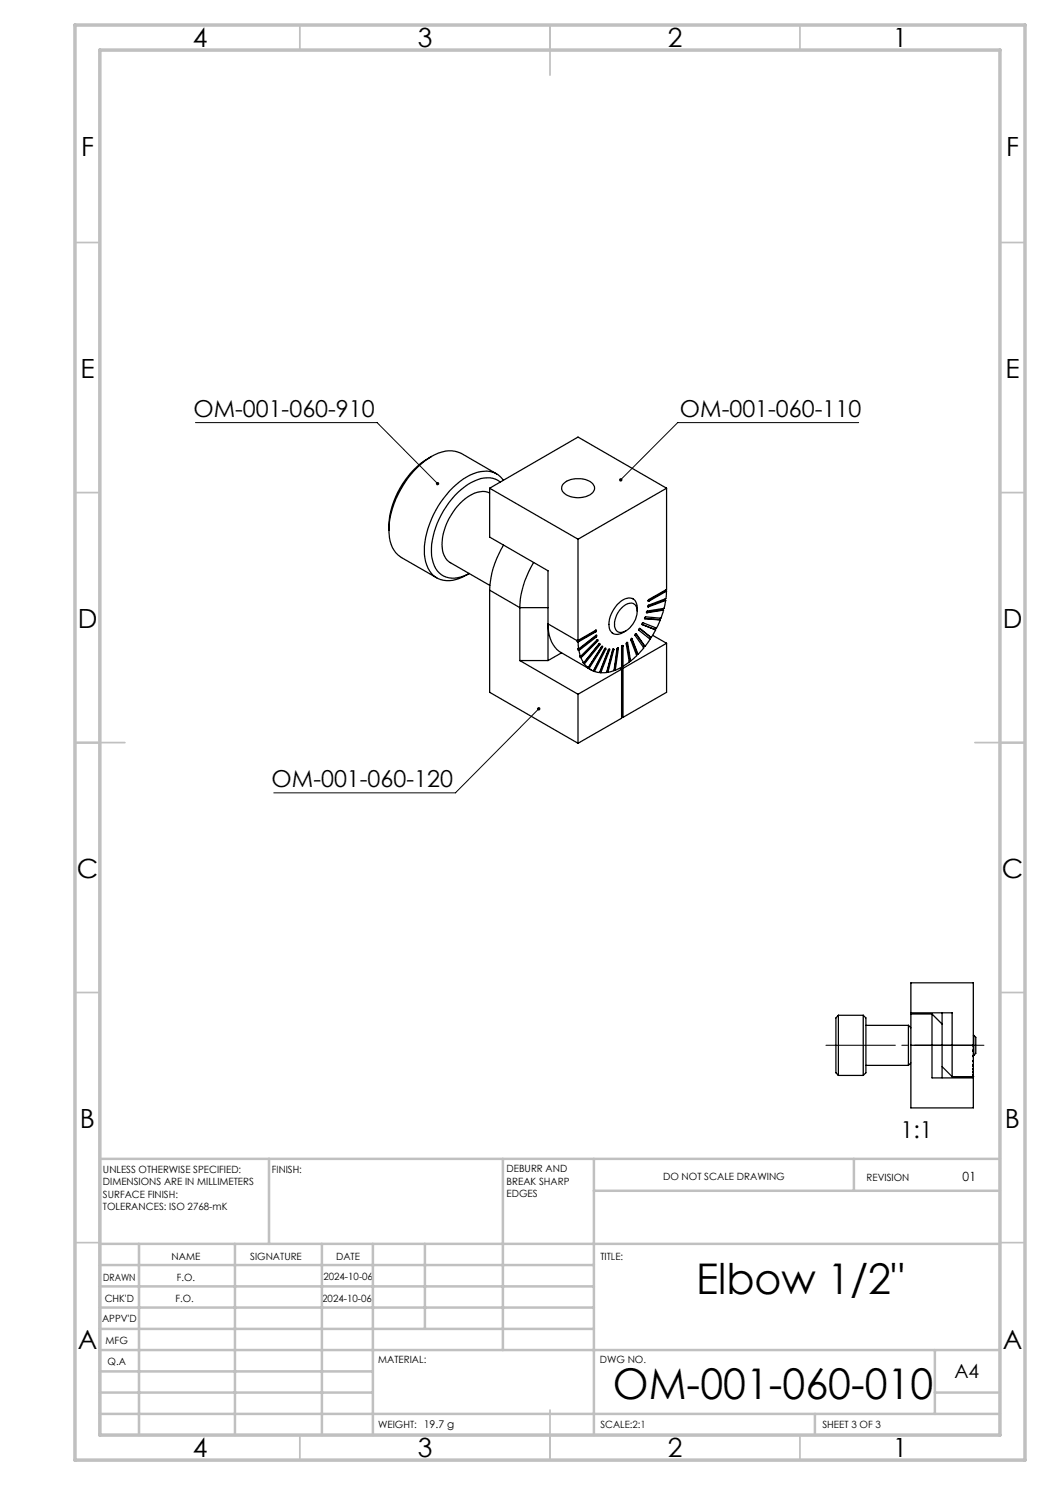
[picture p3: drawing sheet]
<svg xmlns="http://www.w3.org/2000/svg" width="210mm" height="297mm" viewBox="0 0 210 297" stroke-linecap="round" stroke-linejoin="round" font-family="sans-serif">
<g fill="none" stroke="#000" stroke-width=".25">
<path d="M86.3 91.3a17 17 0 0 0-8.5 14.7M97.9 98.6a5 5 0 0 0-5.3 1.5 12 12 0 0 0-4.1 10l.4 1.1a2.71 2.71 0 0 0 1.2 1.3l7.9 4.6M97.9 97.6v9.8l11.7 6.8v17.9M97.9 97.6l17.7 10.2M97.9 97.6l17.7-10.2 17.7 10.2M99.3 94.8l-7-4.1a6 6 0 0 0-6 .6 18.9 18.9 0 0 0-8.5 14.7M100.7 96.1a4.4 4.4 0 0 0-5.3-1.6 16.3 16.3 0 0 0-9.1 9.4 13.2 13.2 0 0 0-1 9.1 4.6 4.6 0 0 0 6.6 2.7l1.9-1a5 5 0 0 1-6-.1 7.3 7.3 0 0 1-1.3-6.5 17.4 17.4 0 0 1 7.7-11.6 5.1 5.1 0 0 1 5.8-.1M112.7 96.8a4.8 4.8 0 0 1 5.9 0 1.39 1.39 0 0 1-.6 2.2 4.8 4.8 0 0 1-5.3-.5 1.23 1.23 0 0 1 0-1.7zM133.3 97.6v20.3l-3.5 2a.18 .18 0 0 0-.2 .2 .18 .18 0 0 0 .2 .2M133.3 97.6l-17.7 10.2M77.8 106a5.9 5.9 0 0 0 2.5 5.5l7 4.1M97.9 118l6.1 3.5"/>
<path d="M97.9 118v20.5l17.7 10.2M100.7 109a18.4 18.4 0 0 0-2.8 9M106.7 112.5a18.3 18.3 0 0 0-2.7 9M115.6 107.8v20.3M126.5 119.7l.1 .1M133 120l.1 .1M133 120l-3.5 1.3 .1 .1M133 119.8v.2M133.2 118v.1M133.2 118.1l.1 .1M133.2 118.1l-3.6 2.1 .2 .1M133.3 118.2l-.1 1.5-3.5 1.3-.2 .2 .1 .2"/>
<path d="M133.3 118.2l-3.5 2.1M104 121.5v10.6M104 132.1l11.6 6.7M104 121.5h5.6M104 132.1h5.6M112.3 130.6l-2.7 1.5M115.5 128.2l-5.9-3.4a6.2 6.2 0 0 0 2.6 5.7l6 3.5M115.5 128.2v.1M115.5 128.3l.1 .1M115.6 128.4l.1 1.4M115.6 138.8v9.9M115.6 128.1l-.1-.1v.2"/>
<path d="M115.6 130l.2 .1M115.7 129.8l-.1-.1v.3M115.8 130.1l.3 1.2M116.1 131.5h.1M116.1 131.3l-.1-.1 .1 .3M116.2 131.5l.5 1.1M116.7 132.6l-.1-.1 .1 .2M116.7 132.7l.2 .1M117.8 133.7l.9 .5M118.7 134.2h.1M118.7 134.2l.2 .1M119 126.3l-3.5 2"/>
<path d="M119 126.3l.2 .1M119.1 127.3l-3.5 2.7M119.1 127.3l.2 .1M119.2 126l.1 .1-.1 .3M119.2 126l-.2 .3M119.2 126.4l-3.6 2M119.2 126l-3.6 2.1M119.2 127.1l-.1 .2M119.3 127.4v-.4l-3.6 2.8M119.3 127.4l-3.5 2.7M119.4 128.2l-3.3 3.3M119.4 128.2h.1"/>
<path d="M119.5 127.9l-.1 .3M119.5 128.2l.1-.3-3.5 3.4M119.5 128.2l-3.3 3.3M119.8 128.9l-3.1 3.8M119.8 128.9l.1 .1M119.9 128.7l-.1 .2M119.9 129v-.3l-3.2 3.9M119.9 134.5h.1M119.9 129l-3 3.8M120 134.5h.2M120.3 129.4l-2.6 4.2-.2-.1 .3 .2M120.3 129.4l.2 .1"/>
<path d="M120.4 129.3l-.1 .1M120.5 129.5v-.2h-.1l-2.8 4.3-.7-.8M120.5 129.5l-2.7 4.2M121 129.8l.1 .1M121 129.8l-2.3 4.4M121 129.6v.2M121.1 129.9l.1-.3h-.2l-2.3 4.6M121.1 129.9l-2.2 4.4M121.4 134.4h-.1M121.4 134.4l.2 .1M121.8 129.9l-1.8 4.6M121.8 129.9l.1 .1"/>
<path d="M121.8 129.8v.1M121.9 130v-.2l-.2 .2-1.8 4.5-1-.2M121.9 130l-1.7 4.5M122.4 126.6l.2 .1M122.6 129.9l-1.2 4.5M122.6 129.9h.2M122.7 129.8l-.1 .1M122.8 129.9l-.2-.1-.1 .2-1.2 4.5h-1.1M122.8 129.9l-1.2 4.6M122.9 133.9l-.1 .1M122.9 133.9l.1 .1M123.5 129.5v.1"/>
<path d="M123.5 129.6l-.6 4.3M123.5 129.6h.2M123.7 129.6l-.1-.1-.2 .2-.6 4.4-1.2 .4M123.7 129.6l-.7 4.4M124.3 133.8v9.8l-8.7 5.1M124.3 133.8l-8.7 5M124.5 133.2l-.2 .1M124.5 133.2l.1 .1M124.5 133.6v9.8M124.5 133.6l-.3 .2h.1M124.5 133.6l.1 .1M124.5 121.4a1.8 1.8 0 0 1 2.6-.4 3.7 3.7 0 0 1-.8 4.2 2.41 2.41 0 0 1-2.7 1.2 2.27 2.27 0 0 1-.4-2.9l.4-.9z"/>
<path d="M124.6 129.2a.17 .17 0 0 0-.2-.1 .17 .17 0 0 0-.1 .3v4l-1.3 .6M124.6 129.2v4.1M124.6 133.7v9.8M124.6 129.2l-.1-.1v4.1M125.5 128.5h-.2l-.1 .3 .7 3.6-1.3 .9M125.5 128.5l.6 3.7M125.5 128.5h-.1l.6 3.6M126 132.1l-.2 .2M126 132.1l.1 .1M126.3 127.7l1.2 3.1M126.3 127.7h.1M126.4 127.7l-.3 .2 1.3 3.2-1.3 1.1"/>
<path d="M126.4 127.7l1.2 3.1M127.1 126.7l1.8 2.5M127.2 126.7h.1M127.2 126.7l-.2 .3 1.8 2.6-1.2 1.2M127.2 126.7l1.8 2.6M127.5 130.8l-.2 .1M127.5 122.2a2.1 2.1 0 0 0-1.3-2.6 4.1 4.1 0 0 0-3.7 2.7 4 4 0 0 0-.3 4.1 1.72 1.72 0 0 0 2.4 .1l.6-.3M127.5 130.8h.1M127.9 125.7l2.2 1.7M128 125.7h.1M128 125.7h-.2l-.1 .3 2.3 1.8-1 1.5M128 125.7l2.2 1.8"/>
<path d="M128.4 124.9l2.7 1.1M128.4 124.9l2.6 1M128.9 129.2l-.2 .3M128.9 129.2l.1 .1M128.9 123.7l3 .2M128.9 123.7l.1 .1M129 123.8l3 .2M129.3 122.5l.1 .1M130.1 127.4l-.2 .4M130.1 127.4l.1 .1M130.5 127.1l2.8 1.6M131 125.9l.1 .1"/>
<path d="M131.1 126l-.9 1.5M131.2 125.6l-.2 .3M131.9 123.9l.1 .1M132 123.6l-.1 .3M132 124l-.7 1.6-2.7-1h-.2v.3M132.6 122h.1M132.6 122l-3.3 .4M132.6 121.7v.3M132.7 122l-.5 1.6-3.1-.2-.2 .2 .1 .2M132.7 122l-3.3 .6M133.1 120.1l-.3 1.6-3.3 .5a.19 .19 0 0 0-.2 .1 .19 .19 0 0 0 .1 .3M133.1 120.1l-3.5 1.3"/>
<path d="M133.3 128.7v9.8l-8.7 5M133.3 128.7l-8.7 5M124.5 143.4l-.2 .1M124.5 143.4l.1 .1M167.7 203.1v12M167.7 203.1l-.5 .5v11l.5 .5M167.7 203.1h4.9M167.7 215.1h4.9M172.6 203.1l.6 .5v11l-.6 .5M172.6 203.1v12M173.2 205.1h8.5M173.2 213.1h8.5"/>
<path d="M181.7 205.1v8M181.7 205.1l.5 .5M182.2 212.6l-.5 .5M182.2 209.1h12.4M186.4 202.8h-4.2v6.3M186.4 202.8v12.8h8.3v6h-12.5v-12.5M186.4 202.8l2 2M188.4 213.3l2 2M188.4 202.6v13M194.6 215.3h.1M194.6 209.1l.1 .1M194.7 210h-.1l.1 .3"/>
<path d="M194.7 210.3v.8M194.7 211.1h-.1l.1 .2M194.7 211.3v.8M194.7 212.1h-.1l.1 .2M194.7 212.3v.7M194.7 213h-.1l.1 .2M194.7 213.2v.6M194.7 213.8h-.1l.1 .1M194.7 213.9v.5M194.7 214.4h-.1l.1 .1M194.7 214.5v.4M194.7 214.9h-.1l.1 .1"/>
<path d="M194.7 215v.2M194.7 215.2v.1h-4.3M194.7 209v-12.4h-12.5v6h8.2v12.7M194.7 209.2v.8M194.7 209v.2M194.7 207.1h.1M194.7 211.1h.1M194.7 210v.3M194.7 211.1v.2M194.7 212.1v.2M194.7 213v.2M194.7 213.8v.1"/>
<path d="M194.7 214.4v.1M194.7 214.9v.1M194.7 215.2h.1M194.7 209l-.1 .1M194.7 215.2h-.1h.1M194.8 207.1v4M194.8 207.1l.4 .4v3.2l-.4 .4"/>
</g>
<path d="M196.8 209.1h-31.6" fill="none" stroke="#000" stroke-width=".2" stroke-dasharray="15.2 1.3 1.3 1.3" stroke-dashoffset="1.3"/>
<path d="M39.1 84.5h36.3l12.1 12.2M171.7 84.5h-36.2l-11.4 11.5M107.7 141.8l-16.6 16.8h-36.3" fill="none" stroke="#000" stroke-width=".2"/>
<g fill="none" stroke="#c0c0c0" stroke-width=".35">
<path d="M60 5v5M110 5v10M160 5v5M15 48.5h5M200 48.5h5M15 98.5h5M200 98.5h5M15 148.5h10M195 148.5h10M15 198.5h5M200 198.5h5M15 248.5h5"/>
<path d="M200 248.5h5M60 287v5M110 282v10M160 287v5"/>
</g>
<g fill="none" stroke="#c0c0c0" stroke-width=".5">
<path d="M53.8 231.8v17M100.6 231.8v38.2M118.8 231.8v55.2M118.8 238.2h81.2M170.8 231.8v6.4M200 231.8h-180v55.2M20 248.8h180M20 257.3h98.8M20 253h98.8M27.8 248.8v38.2M47 248.8v38.2M64.4 248.8v38.2"/>
<path d="M74.6 248.8v38.2M85 248.8v17M20 265.8h98.8M20 261.5h98.8M20 278.5h54.6M20 274.3h54.6M20 270h180M187 278.5h13M187 270v12.8M20 282.8h180M163 282.8v4.2"/>
</g>
<path d="M15 5h190v287h-190zM20 10h180v277h-180z" fill="none" stroke="#c0c0c0" stroke-width=".7"/>
<path d="M123.9 95.7v.5l.2-.2-.2 .2a.34 .34 0 0 0 .5 0 .34 .34 0 0 0 0-.5 .34 .34 0 0 0-.5 0zM107.5 141.6a.34 .34 0 0 0 0 .4 .34 .34 0 0 0 .5 0 .34 .34 0 0 0 0-.5l-.3 .3 .2-.3zM87.2 96.5v.3a.32 .32 0 0 0 .2 .3 .32 .32 0 0 0 .3-.1l-.2-.3 .2 .3a.34 .34 0 0 0 0-.5 .34 .34 0 0 0-.5 0z" fill="#000"/>
<g font-size="8.5">
<text x="139.2" y="258.8">Elbow 1/2&quot;</text>
<text x="122.6" y="279.7">OM-001-060-010</text>
</g>
<g font-size="5.3">
<text x="38.5" y="9.5">4</text>
<text x="83.5" y="9.5">3</text>
<text x="133.6" y="9.5">2</text>
<text x="178.6" y="9.5">1</text>
<text x="16.2" y="31.3">F</text>
<text x="201.2" y="31.3">F</text>
<text x="16.1" y="75.5">E</text>
<text x="201.1" y="75.5">E</text>
<text x="15.5" y="125.5">D</text>
<text x="200.5" y="125.5">D</text>
<text x="15.4" y="175.5">C</text>
<text x="200.4" y="175.5">C</text>
<text x="16" y="225.5">B</text>
<text x="201" y="225.5">B</text>
<text x="15.5" y="269.8">A</text>
<text x="200.5" y="269.8">A</text>
<text x="38.5" y="291.5">4</text>
<text x="83.5" y="291.5">3</text>
<text x="133.6" y="291.5">2</text>
<text x="178.6" y="291.5">1</text>
</g>
<g font-size="4.7">
<text x="38.7" y="83.4">OM-001-060-910</text>
<text x="136" y="83.4">OM-001-060-110</text>
<text x="54.3" y="157.5">OM-001-060-120</text>
<text x="180.1" y="227.7">1:1</text>
</g>
<text font-size="3.9" x="190.9" y="275.5">A4</text>
<text font-size="2.5" x="192.5" y="236.1">01</text>
<g font-size="2">
<text x="20.6" y="234.6">UNLESS OTHERWISE SPECIFIED:</text>
<text x="20.6" y="237.1">DIMENSIONS ARE IN MILLIMETERS</text>
<text x="20.6" y="239.6">SURFACE FINISH:</text>
<text x="54.4" y="234.6">FINISH:</text>
<text x="101.3" y="234.5">DEBURR AND</text>
<text x="101.3" y="237">BREAK SHARP</text>
<text x="101.3" y="239.5">EDGES</text>
<text x="132.6" y="236">DO NOT SCALE DRAWING</text>
<text x="173.3" y="236.2">REVISION</text>
<text x="20.6" y="242.1">TOLERANCES: ISO 2768-mK</text>
<text x="34.3" y="252">NAME</text>
<text x="50" y="251.9">SIGNATURE</text>
<text x="67.2" y="251.9">DATE</text>
<text x="120.1" y="251.9">TITLE:</text>
<text x="20.6" y="256.1">DRAWN</text>
<text x="35.3" y="256.1">F.O.</text>
<text x="64.7" y="255.9">2024-10-06</text>
<text x="20.9" y="260.3">CHK'D</text>
<text x="35.1" y="260.3">F.O.</text>
<text x="64.5" y="260.3">2024-10-06</text>
<text x="20.4" y="264.4">APPV'D</text>
<text x="21.1" y="268.8">MFG</text>
<text x="21.5" y="273">Q.A</text>
<text x="75.6" y="272.5">MATERIAL:</text>
<text x="120" y="272.5">DWG NO.</text>
<text x="75.6" y="285.5">WEIGHT: 19.7 g</text>
<text x="120.1" y="285.6">SCALE:2:1</text>
<text x="164.5" y="285.6">SHEET 3 OF 3</text>
</g>
</svg>
